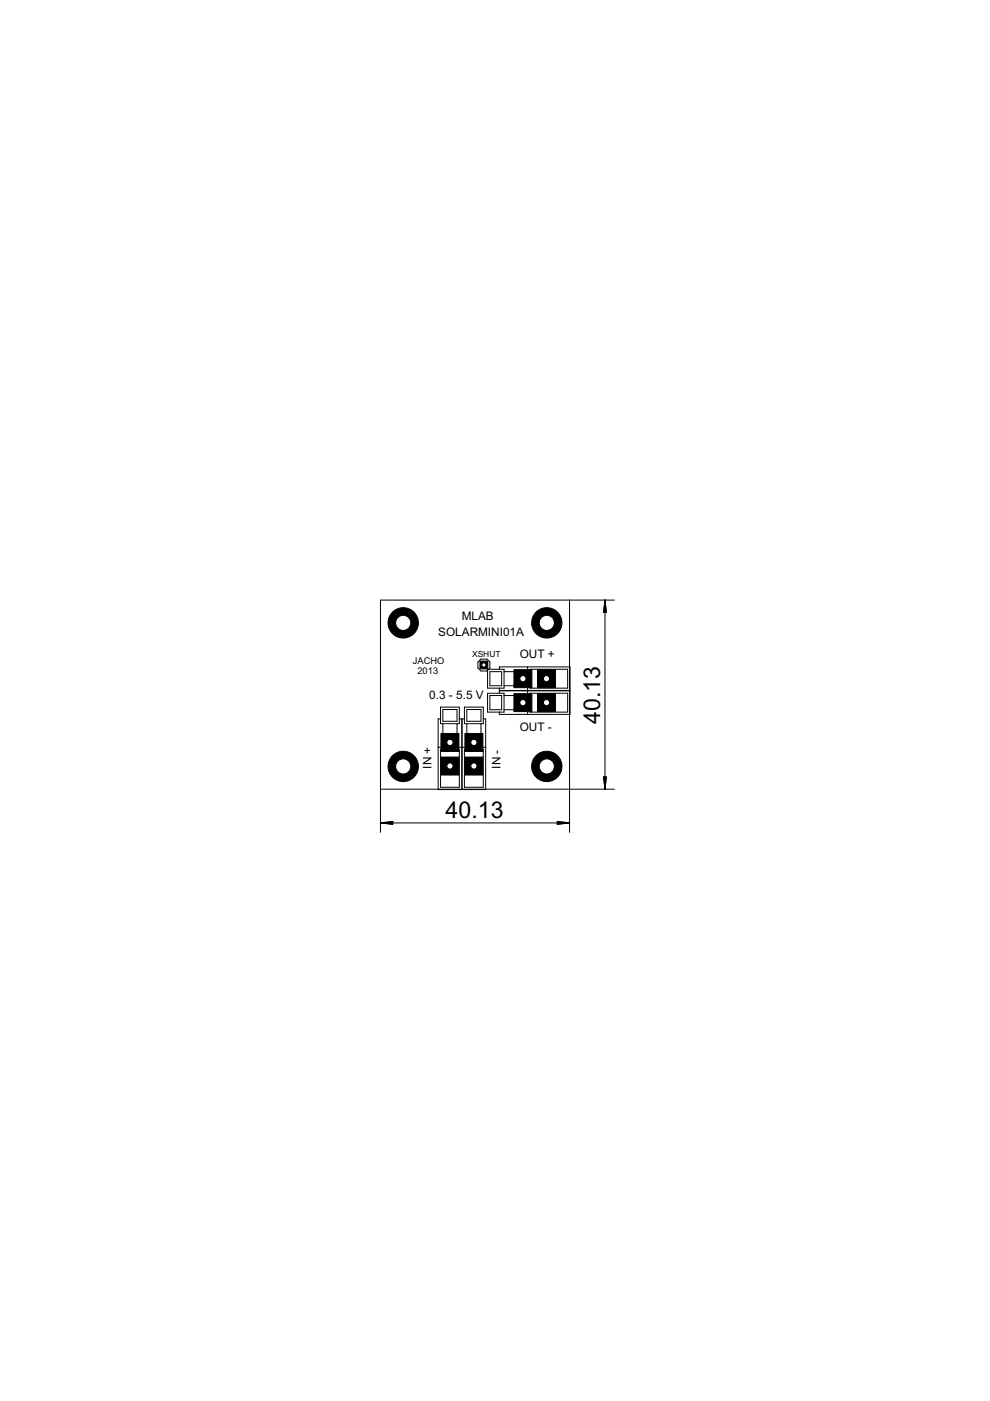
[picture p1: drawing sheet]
<svg xmlns="http://www.w3.org/2000/svg" width="210mm" height="297mm" viewBox="0 0 210 297" stroke-linecap="round" stroke-linejoin="round" font-family="sans-serif">
<g fill="none" stroke="#000" stroke-width=".21">
<path d="M92.9 158.4h5M93.4 152.4h-.5v15h5v-15h-.5M93.4 149.9h4v3.5h-4zM93.4 158.9h4v8h-4zM93.9 150.4h3v2.5h-3zM93.9 153.4v3h3v-3M94.4 158.4v.5M96.4 158.4v.5M98 158.4h5M98.5 149.9h4v3.5h-4zM98.5 152.4h-.5v15h5v-15h-.5M98.5 158.9h4v8h-4z"/>
<path d="M99 150.4h3v2.5h-3zM99 153.4v3h3v-3M99.5 158.4v.5M101.3 140.4l.7-.7h1.2l.7 .7v1.2l-.7 .7h-1.2l-.7-.7zM101.5 158.4v.5M103.4 141.9h3.5v4h-3.5zM103.4 147h3.5v4h-3.5zM103.9 142.4h2.5v3h-2.5zM103.9 147.5h2.5v3h-2.5zM105.9 141.9v-.5h15v5h-15v-.5M105.9 147v-.5h15v5h-15v-.5M106.9 142.4h3v3h-3"/>
<path d="M106.9 147.5h3v3h-3M111.9 141.4v5M111.9 146.5v5M111.9 142.9h.5M111.9 144.9h.5M111.9 148h.5M111.9 150h.5M112.4 141.9h8v4h-8zM112.4 147h8v4h-8z"/>
</g>
<path d="M93.5 155.5h3.8v3.8h-3.8zM102.3 140.7h.5v.5h-.5z" fill="#000" stroke="#000" stroke-width=".21"/>
<circle cx="95.4" cy="157.4" r=".66" fill="#fff" stroke="#000" stroke-width=".21"/>
<path d="M93.5 160.5h3.8v3.8h-3.8z" fill="#000" stroke="#000" stroke-width=".21"/>
<circle cx="95.4" cy="162.4" r=".66" fill="#fff" stroke="#000" stroke-width=".21"/>
<path d="M98.6 155.5h3.8v3.8h-3.8z" fill="#000" stroke="#000" stroke-width=".21"/>
<circle cx="100.5" cy="157.4" r=".66" fill="#fff" stroke="#000" stroke-width=".21"/>
<path d="M98.6 160.5h3.8v3.8h-3.8z" fill="#000" stroke="#000" stroke-width=".21"/>
<circle cx="100.5" cy="162.4" r=".66" fill="#fff" stroke="#000" stroke-width=".21"/>
<path d="M109 142h3.8v3.8h-3.8z" fill="#000" stroke="#000" stroke-width=".21"/>
<circle cx="110.9" cy="143.9" r=".66" fill="#fff" stroke="#000" stroke-width=".21"/>
<path d="M114 142h3.8v3.8h-3.8z" fill="#000" stroke="#000" stroke-width=".21"/>
<circle cx="115.9" cy="143.9" r=".66" fill="#fff" stroke="#000" stroke-width=".21"/>
<path d="M109 147.1h3.8v3.8h-3.8z" fill="#000" stroke="#000" stroke-width=".21"/>
<circle cx="110.9" cy="149" r=".66" fill="#fff" stroke="#000" stroke-width=".21"/>
<path d="M114 147.1h3.8v3.8h-3.8z" fill="#000" stroke="#000" stroke-width=".21"/>
<circle cx="115.9" cy="149" r=".66" fill="#fff" stroke="#000" stroke-width=".21"/>
<circle cx="115.9" cy="132.1" r="3.2" fill="#000" stroke="#000" stroke-width=".21"/>
<circle cx="115.9" cy="132.1" r="1.61" fill="#fff" stroke="#000" stroke-width=".21"/>
<circle cx="115.9" cy="162.5" r="3.2" fill="#000" stroke="#000" stroke-width=".21"/>
<circle cx="115.9" cy="162.5" r="1.61" fill="#fff" stroke="#000" stroke-width=".21"/>
<circle cx="85.5" cy="132.1" r="3.2" fill="#000" stroke="#000" stroke-width=".21"/>
<circle cx="85.5" cy="132.1" r="1.61" fill="#fff" stroke="#000" stroke-width=".21"/>
<circle cx="85.5" cy="162.5" r="3.2" fill="#000" stroke="#000" stroke-width=".21"/>
<circle cx="85.5" cy="162.5" r="1.61" fill="#fff" stroke="#000" stroke-width=".21"/>
<path d="M101.8 140.2h1.6v1.6h-1.6z" fill="#000" stroke="#000" stroke-width=".21"/>
<circle cx="102.6" cy="141" r=".44" fill="#fff" stroke="#000" stroke-width=".21"/>
<g fill="none" stroke="#000" stroke-width=".21">
<path d="M120.8 127.2v49.3M128.3 127.2v40.1M128.3 127.2l.3 2.6h-.6zM128.3 127.2l-.2 2.6M128.3 127.2l.1 2.6M128.3 127.2l-.3 2.6M128.3 127.2l.2 2.6M130.3 127.2h-49.6v49.3M80.7 167.3h49.6M80.7 174.5h40.1M80.7 174.5l2.6-.3v.6zM80.7 174.5l2.6 .1"/>
<path d="M80.7 174.5l2.6 .2M83.3 174.3l-2.6 .2M118.2 174.2l2.6 .3-2.6 .3zM118.2 174.3l2.6 .2M120.8 174.5l-2.6 .1M120.8 174.5l-2.6 .2M128 164.7h.6l-.3 2.6zM128 164.7l.3 2.6M128.1 164.7l.2 2.6M128.4 164.7l-.1 2.6M128.5 164.7l-.2 2.6"/>
</g>
<g font-size="5.5">
<text x="127.3" y="153.5" transform="rotate(-90 127.3 153.5)">40.13</text>
<text x="94.5" y="173.5">40.13</text>
</g>
<g font-size="2.8">
<text x="97.9" y="131.4">MLAB</text>
<text x="92.9" y="134.8">SOLARMINI01A</text>
<text x="110.2" y="139.6">OUT +</text>
<text x="91" y="148.3">0.3 - 5.5 V</text>
<text x="110.2" y="154.9">OUT -</text>
<text x="91.5" y="163" transform="rotate(-90 91.5 163)">IN +</text>
<text x="106.1" y="163" transform="rotate(-90 106.1 163)">IN -</text>
</g>
<g font-size="2.2">
<text x="87.5" y="140.7">JACHO</text>
<text x="88.5" y="142.8">2013</text>
</g>
<text font-size="2" x="100.1" y="139.3">XSHUT</text>
</svg>
